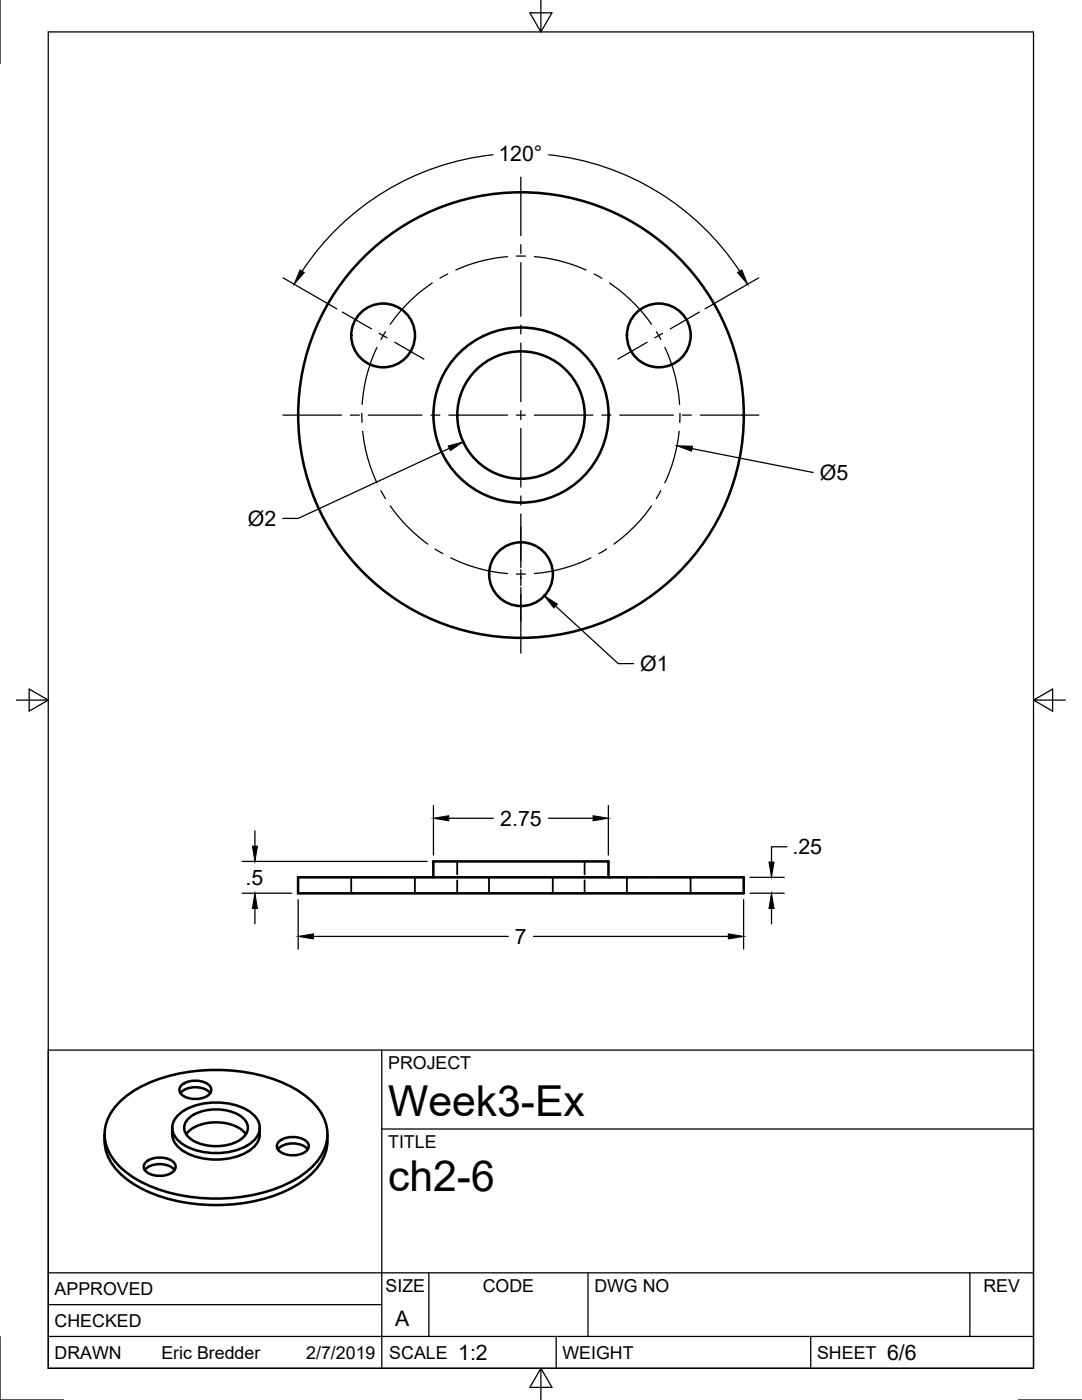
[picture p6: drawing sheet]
<svg xmlns="http://www.w3.org/2000/svg" width="216mm" height="279mm" viewBox="0 0 216 279" stroke-linecap="round" stroke-linejoin="round" font-family="sans-serif">
<!-- layer: Visible -->
<g fill="none" stroke="#000" stroke-width=".51">
<path d="M59.5 175.1h88.9v3.2h-88.9zM86.5 175.1v-3.2h34.9v3.2M36 218.2a4.3 4.3 0 0 1 6 0M36.3 216.5a4.4 4.4 0 0 1 5.7 .4 1.56 1.56 0 0 1-1.3 2.2 4.3 4.3 0 0 1-4.7-1 1.19 1.19 0 0 1 .3-1.6zM20.8 226.4a9.9 9.9 0 0 0 4.6 9 30 30 0 0 0 17.7 5.1 30 30 0 0 0 17.7-5.1 10.2 10.2 0 0 0 4.5-7.7M23.4 220.4a23.8 23.8 0 0 1 14.1-6.5 34.4 34.4 0 0 1 21.3 3.4 12.1 12.1 0 0 1 6.4 7.8 8.9 8.9 0 0 1-3.5 8.3 28.1 28.1 0 0 1-16.7 5.8 33 33 0 0 1-17.6-3.8 12.1 12.1 0 0 1-6.4-7.8 8.5 8.5 0 0 1 2.4-7.2zM28.9 233.5a4.3 4.3 0 0 1 5.9 0M29.2 231.9a4.4 4.4 0 0 1 5.7 .4 1.56 1.56 0 0 1-1.4 2.1 4.3 4.3 0 0 1-4.6-1 1.19 1.19 0 0 1 .3-1.5zM34.4 225.1a4.6 4.6 0 0 0 3 5.1 13.6 13.6 0 0 0 12.3-.5 4.3 4.3 0 0 0 2.1-4.6M35.3 222.8a11.4 11.4 0 0 1 9.6-2.7 8.9 8.9 0 0 1 6.5 3.4 3.4 3.4 0 0 1-1.2 4.5 13 13 0 0 1-14.2 0 3.4 3.4 0 0 1-.7-5.2zM37.2 226.4a7.6 7.6 0 0 1 6.9-2.4 6.9 6.9 0 0 1 5 2.4M37.9 223a9.4 9.4 0 0 1 10.4 0 2.5 2.5 0 0 1 0 4.2 9.4 9.4 0 0 1-10.4 0 2.5 2.5 0 0 1 0-4.2z"/>
<path d="M55.5 229.4a4.3 4.3 0 0 1 5.9 0M55.7 227.8a4.4 4.4 0 0 1 5.7 .3 1.56 1.56 0 0 1-1.3 2.2 4.3 4.3 0 0 1-4.7-1 1.19 1.19 0 0 1 .3-1.5zM65.3 226.4v1.3"/>
<circle cx="76.4" cy="66.9" r="6.4"/>
<circle cx="131.5" cy="66.9" r="6.4"/>
<circle cx="104" cy="82.8" r="44.5"/>
<circle cx="104" cy="82.8" r="17.5"/>
<circle cx="104" cy="82.8" r="12.7"/>
<circle cx="104" cy="114.6" r="6.4"/>
</g>
<!-- layer: Hidden -->
<path d="M70.1 175.1v3.2M82.8 175.1v3.2M91.2 171.9v2.6M91.2 175.7v2.6M97.6 175.1v3.2M110.3 175.1v3.2M116.6 171.9v2.6M116.6 175.7v2.6M125.1 175.1v3.2M137.8 175.1v3.2" fill="none" stroke="#000" stroke-width=".36"/>
<!-- layer: Border -->
<path d="M0 0v12.7M9.6 6.4h196.6v266.7h-196.6zM107.9 0v6.4l-2.2-3.8h4.4l-2.2 3.8M3.3 139.7h6.3l-3.8-2.2v4.4l3.8-2.2M206.2 139.7l3.8 2.2v-4.4l-3.8 2.2h6.4M0 266.7v12.7h12.7M107.9 273.1l2.2 3.8h-4.4l2.2-3.8v6.3M203.2 279.4h12.7" fill="none" stroke="#000" stroke-width=".25"/>
<!-- layer: Titleblock -->
<path d="M9.6 209.6h196.6v63.5h-196.6zM76.2 209.6v63.5M76.2 225.3h130M9.6 254h196.6M85.6 254v12.7M117.3 254v12.7M193.5 254v12.7M9.6 266.7h196.6M9.6 260.4h66.6M111 266.7v6.4M161.8 266.7v6.4" fill="none" stroke="#000" stroke-width=".25"/>
<!-- layer: Dimensions -->
<g fill="none" stroke="#000" stroke-width=".25">
<path d="M98.4 30.9a52.2 52.2 0 0 0-38.1 23.2M109.5 30.9a52.2 52.2 0 0 1 38.1 23.2M56.5 55.5l10.7 6.1M151.4 55.5l-10.7 6.1M89.7 89.5l-30.2 14h-3.1M138.1 89.5l24.1 4.8M110.8 120.9l12.6 11.5h3M48.3 178.3h9.9M48.3 171.9h36.9M50.9 165.8v3.1M59.5 179.5v9.9M86.5 160.8v9.8"/>
<path d="M89.5 163.3h8.9M109.5 163.3h8.8M121.4 160.8v9.8M148.4 179.5v9.9M149.6 175.1h6.9M149.6 178.3h6.9M157 169h-3.1v3M50.9 181.3v3.1M62.5 186.9h38.9M106.4 186.9h38.9M153.9 181.3v3.1"/>
</g>
<g fill="#000" stroke="#000" stroke-width=".2">
<path d="M59.9 53.9l.8 .5-2 2.3zM147.2 54.4l.8-.5 1.2 2.8zM89.4 89l3-.8-2.5 1.7zM135.1 89h3.1l-.2 1zM108.6 118.9l2.6 1.7-.7 .7zM50.4 168.9h1l-.5 3zM86.5 163.3l3-.5v1zM118.3 162.8l3.1 .5-3.1 .5zM153.4 172h1.1l-.6 3.1zM50.9 178.3l.5 3h-1zM59.5 186.9l3-.5v1zM145.3 186.4l3.1 .5-3.1 .5z"/>
<path d="M153.9 178.3l.6 3h-1.1z"/>
</g>
<!-- layer: Center Lines -->
<g fill="none" stroke="#000" stroke-width=".25">
<path d="M103.9 35.3v11.7M86.3 56.5a32.2 32.2 0 0 0-8.4 8.2M89.3 54.7l-1.5 .8M101.3 51.2a30.7 30.7 0 0 0-10.3 2.7M103 51.1h1.8M103.9 48.8v1.8M103.9 52.4v10.7M106.6 51.2a31.4 31.4 0 0 1 10.3 2.7M118.6 54.7l1.5 .8M121.6 56.5a31.6 31.6 0 0 1 8.4 8.2M68.3 62.3l5.8 3.3M75.2 69.3a31.2 31.2 0 0 0-2.9 11.4"/>
<path d="M75.7 66.5l1.5 .9M76.9 66.2l-.9 1.5M78.8 68.3l5.8 3.4M103.9 64.9v1.8M103.9 68.5v11.7M129.1 68.3l-5.8 3.4M131 66.2l.9 1.5M132.2 66.5l-1.5 .9M132.7 69.3a30.6 30.6 0 0 1 2.9 11.4M139.6 62.3l-5.8 3.3M56.5 82.8h11.6M69.9 82.8h1.8"/>
<path d="M72.2 82.5v1.8M72.4 86.1a31.1 31.1 0 0 0 2.8 10.2M73.5 82.8h10.7M76 97.9l.9 1.6M86 82.8h1.8M89.6 82.8h11.7M103 82.8h1.8M103.9 82v1.7M103.9 85.5v11.7M103.9 99v1.8M106.6 82.8h11.7M120.1 82.8h1.8"/>
<path d="M123.7 82.8h10.7M131.8 97.9l-.8 1.6M135.5 86.1a30.8 30.8 0 0 1-2.8 10.3M135.7 82.5l-.1 1.8M136.2 82.8h1.7M139.7 82.8h11.7M77.9 101a31.4 31.4 0 0 0 7.5 7.6M86.8 109.6l1.6 .9M89.9 111.3a32 32 0 0 0 11.4 3.2M103 114.6h1.8M103.9 102.6v10.7M103.9 113.7v3.2"/>
<path d="M103.9 117.3v13M117.9 111.3a31.7 31.7 0 0 1-11.3 3.2M121 109.6l-1.5 .9M130 101a31.4 31.4 0 0 1-7.5 7.6M69.9 175.1h7.3M78.9 175.1h1.8M82.5 175.1h10.7M95 175.1h1.8M98.6 175.1h10.7M111.1 175.1h1.8M114.7 175.1h10.7M127.1 175.1h1.8"/>
<path d="M130.7 175.1h7.2"/>
</g>
<g font-size="8.5">
<text x="77.4" y="222.8">Week3-Ex</text>
<text x="77.4" y="237.8">ch2-6</text>
</g>
<g font-size="4.3">
<text x="99.4" y="32.1">120°</text>
<text x="163.6" y="95.8">Ø5</text>
<text x="49.4" y="104.9">Ø2</text>
<text x="127.8" y="133.9">Ø1</text>
<text x="99.8" y="164.8">2.75</text>
<text x="158.1" y="170.5">.25</text>
<text x="49" y="176.6">.5</text>
<text x="102.7" y="188.4">7</text>
<text x="78.9" y="264.5">A</text>
<text x="91.4" y="271.4">1:2</text>
<text x="177" y="271.4">6/6</text>
</g>
<g font-size="3.5">
<text x="77.4" y="213.4">PROJECT</text>
<text x="77.4" y="229.1">TITLE</text>
<text x="76.9" y="257.8">SIZE</text>
<text x="96.3" y="257.8">CODE</text>
<text x="118.6" y="257.8">DWG NO</text>
<text x="196.2" y="257.8">REV</text>
<text x="10.9" y="258.5">APPROVED</text>
<text x="10.9" y="264.8">CHECKED</text>
<text x="10.9" y="271.2">DRAWN</text>
<text x="32.2" y="271.2">Eric Bredder</text>
<text x="61.1" y="271.2">2/7/2019</text>
<text x="77.7" y="271.2">SCALE</text>
<text x="112.2" y="271.2">WEIGHT</text>
<text x="163" y="271.2">SHEET</text>
</g>
</svg>
